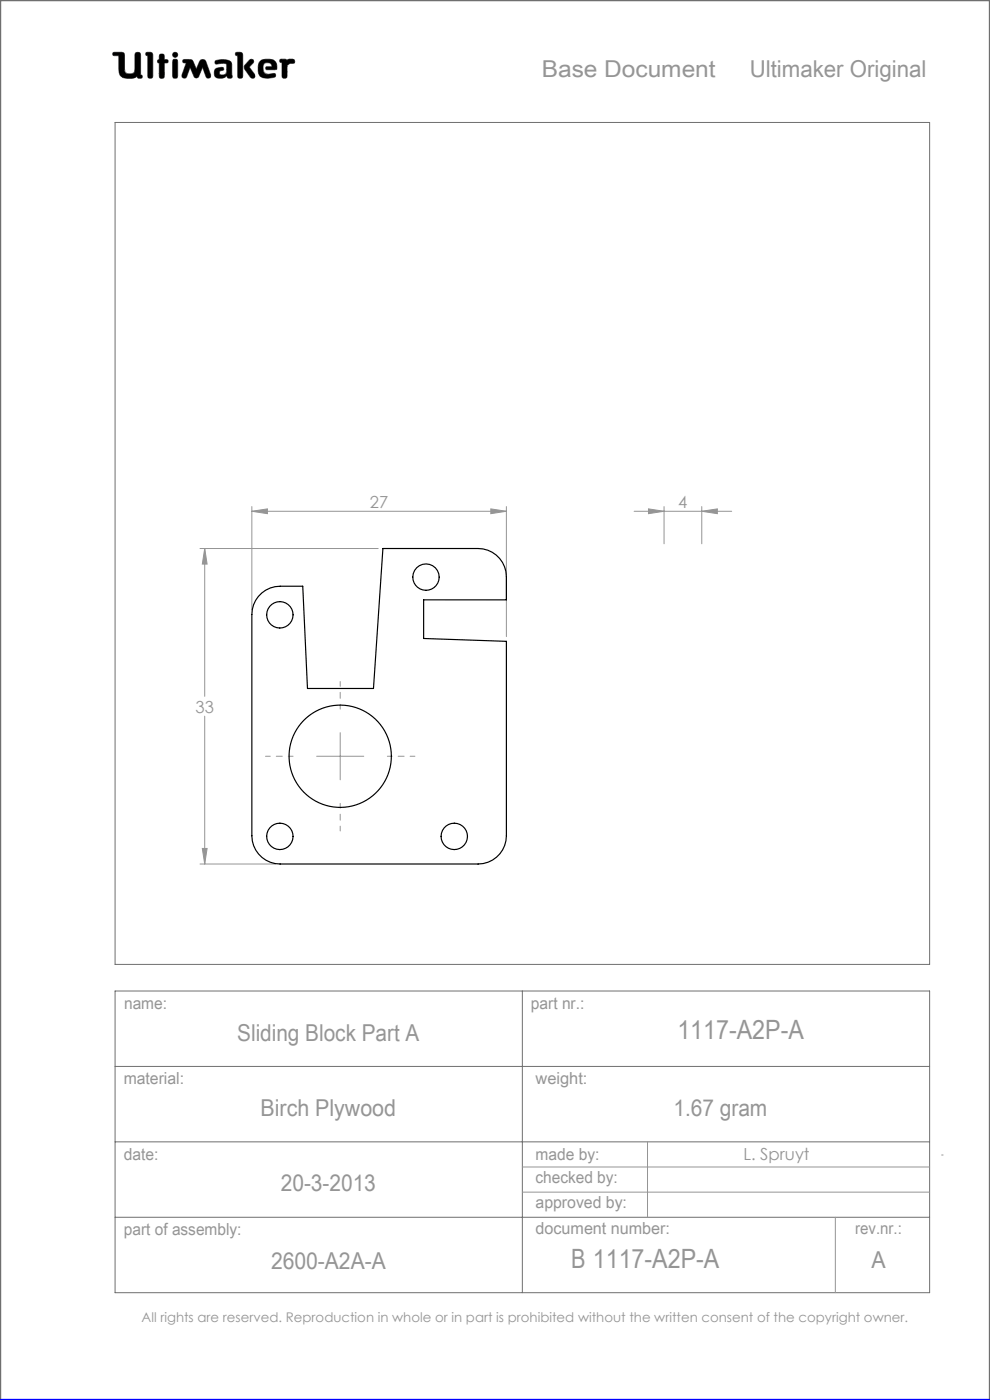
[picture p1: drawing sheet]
<svg xmlns="http://www.w3.org/2000/svg" width="210mm" height="297mm" viewBox="0 0 210 297" stroke-linecap="round" stroke-linejoin="round" font-family="sans-serif">
<g fill="none" stroke="#6f6f6f" stroke-width=".21">
<path d="M24 11.1h1.8l.5 .2 .2 4a1.62 1.62 0 0 0 2 0l.2-4a.65 .65 0 0 1 .7-.2 .65 .65 0 0 1 .4 .6v4.2l.3 .1-.1 .6a.65 .65 0 0 1-.9-.3 4 4 0 0 1-3 .2l-.6-.5-.2-.6-.1-3.6h-1.2l-.1-.3zM29.1 16.2v.1M31 11.1l1.2 .1 .2 .4v4.8a.59 .59 0 0 1-.7 .2 .59 .59 0 0 1-.4-.5v-4.3l-.4-.1zM33.8 13.4h.1M33.8 12.6h.1M33.8 12.6l-.3 .1-.1 .3 .1 .3 .3 .1M33.8 12.6v-1a.59 .59 0 0 1 .7-.1 .59 .59 0 0 1 .4 .5v.6l.6 .1a.4 .4 0 0 1 0 .6l-.6 .1-.1 3.1a.59 .59 0 0 1-.6 .1 .59 .59 0 0 1-.4-.5v-2.7M36.8 12.6h.7l.2 .5v3l-.2 .4-.3 .1-.4-.1-.2-.4v-3zM38.9 12.7l1.3-.1 .6 .2 .8 1.9 .9-2 .6-.1 .4 .1 1.2 3.2v.5l-.4 .2-.4-.1-.9-2.2-.9 2-.5 .3-.3-.2-1-2.1-.7 1.9-.3 .4-.5-.1-.2-.1v-.5l.9-2.6-.7-.1zM42.1 16.2h.1M45.7 12.9a3.6 3.6 0 0 1 3.3 .3l.2 .5v2.1a.53 .53 0 0 1-.2 .8l-.7-.1-.2-.4a1.97 1.97 0 0 1-2.5 .2 1.34 1.34 0 0 1 .4-1.8l1.3-.2 .1 .6a.74 .74 0 0 0-.9 .7 .95 .95 0 0 0 1.4 .1l.2-.6-.1-1.5a2.7 2.7 0 0 0-2 0l-.4-.2zM50.1 11.1l1.2 .1 .2 .4-.1 4.8a.59 .59 0 0 1-.6 .2 .59 .59 0 0 1-.4-.5v-4.3l-.4-.1z"/>
<path d="M52.9 12.8l.4-.2 .4 .1 .1 .4-.9 1.1 1.1 1.5 .1 .6-.2 .3h-.4a5.9 5.9 0 0 1-1.7-2.3l.2-.5zM56.6 14.8h.1M56.6 14.8l-.3-.3 .2-.3 1.2-.1-.2-.5a1.04 1.04 0 0 0-1.7 .5l.2 1.3 .8 .4M56.6 14.8h1.7l.4-.2a1.66 1.66 0 0 0-1.5-2l-1.7 .1a2.65 2.65 0 0 0-.3 3.5 3.5 3.5 0 0 0 3.2 .1l.1-.3-.2-.4-1.5 .2M56.8 15.8h.1M59.5 12.6h1.1l.3 .2a1.21 1.21 0 0 1 1.5-.1l.1 .6-1 .2-.6 .4-.1 2.5a.59 .59 0 0 1-.6 .2 .59 .59 0 0 1-.4-.5v-2.8l-.4-.2zM24.4 26h172.8v178.6h-172.8zM24.4 210.2h172.8v64h-172.8zM110.8 210.2v64M24.4 226.2h172.8M24.4 242.2h172.8M24.4 258.2h172.8"/>
<circle cx="37.2" cy="11.6" r=".56"/>
</g>
<path d="M0 297v-297h210v297" fill="none" stroke="#6f6f6f" stroke-width=".5"/>
<g fill="none" stroke="#959595" stroke-width=".21">
<path d="M42.4 116.4h37.8M43.4 116.4v31.3M43.4 116.4l.5 3.3h-1zM53.4 108.5l3.3-.5v1zM53.4 107.5v21.9M53.4 108.5h54M104.1 108l3.3 .5-3.3 .5zM107.4 107.5v27.6M134.5 108.5h20.7M137.6 108l3.3 .5-3.3 .5zM140.9 107.5v7.9M148.9 108.5l3.3-.5v1z"/>
<path d="M148.9 107.5v7.9M43.4 151.9v31.4M72.2 155.4v10M42.9 180h1l-.5 3.3zM67.2 160.4h10M42.4 183.3h16M110.8 247.6h86.4M110.8 252.9h86.4M137.4 242.2v16M177.2 258.2v16M199.7 245h.4"/>
</g>
<path d="M0 297h210" fill="none" stroke="#00f" stroke-width=".5"/>
<path d="M45.7 12.9l-.1 .4 .2 .3 1.7-.2 .6 .2-.1 1.8-.2 .4-.5 .1a.54 .54 0 0 1-.8-.5 .54 .54 0 0 1 .8-.5l.2-.1-.1-.4-.4-.1a1.31 1.31 0 0 0-1.5 .9 1.14 1.14 0 0 0 .3 1.2 1.14 1.14 0 0 0 1.2 .2l.8-.3a.23 .23 0 0 1 .3-.2 .23 .23 0 0 1 .2 .4 .58 .58 0 0 0 .8 .1 .58 .58 0 0 0 .1-.9v-2a1.32 1.32 0 0 0-1.7-1.1zM50 11.2v.5l.4 .1v4.5l.2 .3h.6l.3-.4v-4.7l-.4-.4zM53 12.7l-1.1 1.2-.1 .5 1.4 2.1 .6 .1 .3-.3v-.4l-1.2-1.7 .9-.9v-.4l-.3-.3zM55.1 13a2.66 2.66 0 0 0 .3 3.4l1.4 .2 1.3-.2 .4-.3-.2-.5-1.5 .2-.6-.2-.3-.4-.1-.9a.98 .98 0 0 1 .7-1 .98 .98 0 0 1 1.1 .5l.1 .3-1.2 .1-.1 .4 .2 .2h1.6a.49 .49 0 0 0 .5-.2 .49 .49 0 0 0 0-.6 1.57 1.57 0 0 0-2-1.4h-.9zM59.4 12.6v.5l.4 .2v3l.3 .3h.5l.3-.4v-2.3l.6-.4 .9-.1 .1-.6-.4-.3-.9 .1-.3 .2-.3-.2zM36.7 12.6l-.1 3.7 .2 .3h.6l.3-.4v-3.3l-.3-.3zM36.6 11.6a.56 .56 0 0 0 1.1 0 .56 .56 0 0 0-1.1 0zM33.9 11.6l-.1 1-.3 .2-.1 .3 .4 .3v3l.2 .2h.5l.3-.1 .1-.3v-2.8l.7-.1 .1-.4-.2-.2-.6-.1-.2-1.1zM31 11.2l-.1 .5 .4 .1 .1 4.5 .2 .3h.5l.3-.4v-4.7l-.4-.4zM38.8 12.7v.6h.7l-.9 2.7 .2 .5 .4 .1 .3-.2 .8-2.1 .9 2 .2 .2h.4l.3-.2 .9-2 .8 2.1 .5 .2 .4-.3v-.4l-1-2.8-.3-.4-.5-.1-.4 .2-.9 1.9-.9-2-.5-.1zM24 11.2l-.1 .3 .2 .3h1.1v2.7a1.73 1.73 0 0 0 2.1 2.1 2.42 2.42 0 0 0 1.8-.4l.3 .4h.6l.2-.3-.1-.3-.3-.1v-4.3l-.1-.3-.2-.2h-.6l-.3 .4v3.4a.89 .89 0 0 1-1.3 .8 .81 .81 0 0 1-.9-1.1l-.1-3.3-.5-.2z" fill-rule="evenodd" fill="#000"/>
<path d="M72.2 150.4v-5.8M62.2 160.4h-5.9M72.2 170.4v5.9M82.2 160.4h5.8" fill="none" stroke="#959595" stroke-width=".21" stroke-dasharray="15.2 1.3 1.3 1.3" stroke-dashoffset="14.2"/>
<path d="M43.4 116.4l.5 3.3h-1zM42.9 180h1l-.5 3.3zM53.4 108.5l3.3-.5v1zM104.1 108l3.3 .5-3.3 .5zM137.6 108l3.3 .5-3.3 .5zM148.9 108.5l3.3-.5v1z" fill="#959595"/>
<g fill="none" stroke="#000" stroke-width=".25">
<path d="M55.5 125.8a6 6 0 0 1 3.9-1.4h4.8l1 21.7h14l2-29.7h20.2a6 6 0 0 1 6 6v4.9l-17.5-.1v8.3l17.5 .6v41.2a6 6 0 0 1-6 6h-42a6 6 0 0 1-6-6v-46.9a6 6 0 0 1 2.1-4.6z"/>
<circle cx="59.4" cy="130.4" r="2.8"/>
<circle cx="90.4" cy="122.4" r="2.8"/>
<circle cx="59.4" cy="177.4" r="2.8"/>
<circle cx="72.2" cy="160.4" r="10.9"/>
<circle cx="96.4" cy="177.4" r="2.8"/>
</g>
<g font-size="5.6" fill="#959595">
<text x="143.7" y="220.3">1117-A2P-A</text>
<text x="121.1" y="269.1">B 1117-A2P-A</text>
</g>
<g font-size="4.9" fill="#959595">
<text x="114.9" y="16.3">Base Document</text>
<text x="159" y="16.3">Ultimaker Original</text>
<text x="50.3" y="220.9">Sliding Block Part A</text>
<text x="55.3" y="236.7">Birch Plywood</text>
<text x="142.8" y="236.7">1.67 gram</text>
<text x="59.6" y="252.7">20-3-2013</text>
<text x="57.5" y="269.3">2600-A2A-A</text>
<text x="184.9" y="269.1">A</text>
</g>
<g font-size="3.5" fill="#959595">
<text x="78.5" y="107.7">27</text>
<text x="143.9" y="107.7">4</text>
<text x="41.5" y="151.2">33</text>
<text x="26.3" y="214.1">name:</text>
<text x="112.6" y="214">part nr.:</text>
<text x="26.2" y="229.9">material:</text>
<text x="113.6" y="229.9">weight:</text>
<text x="26.3" y="246">date:</text>
<text x="113.6" y="246">made by:</text>
<text x="113.6" y="251.1">checked by:</text>
<text x="157.7" y="246.2">L. Spruyt</text>
<text x="113.6" y="256.3">approved by:</text>
<text x="26.3" y="262">part of assembly:</text>
<text x="113.6" y="261.8">document number:</text>
<text x="181.4" y="261.9">rev.nr.:</text>
</g>
<text font-size="2.8" fill="#959595" x="30" y="280.4">All rights are reserved. Reproduction in whole or in part is prohibited without the written consent of the copyright owner.</text>
</svg>
